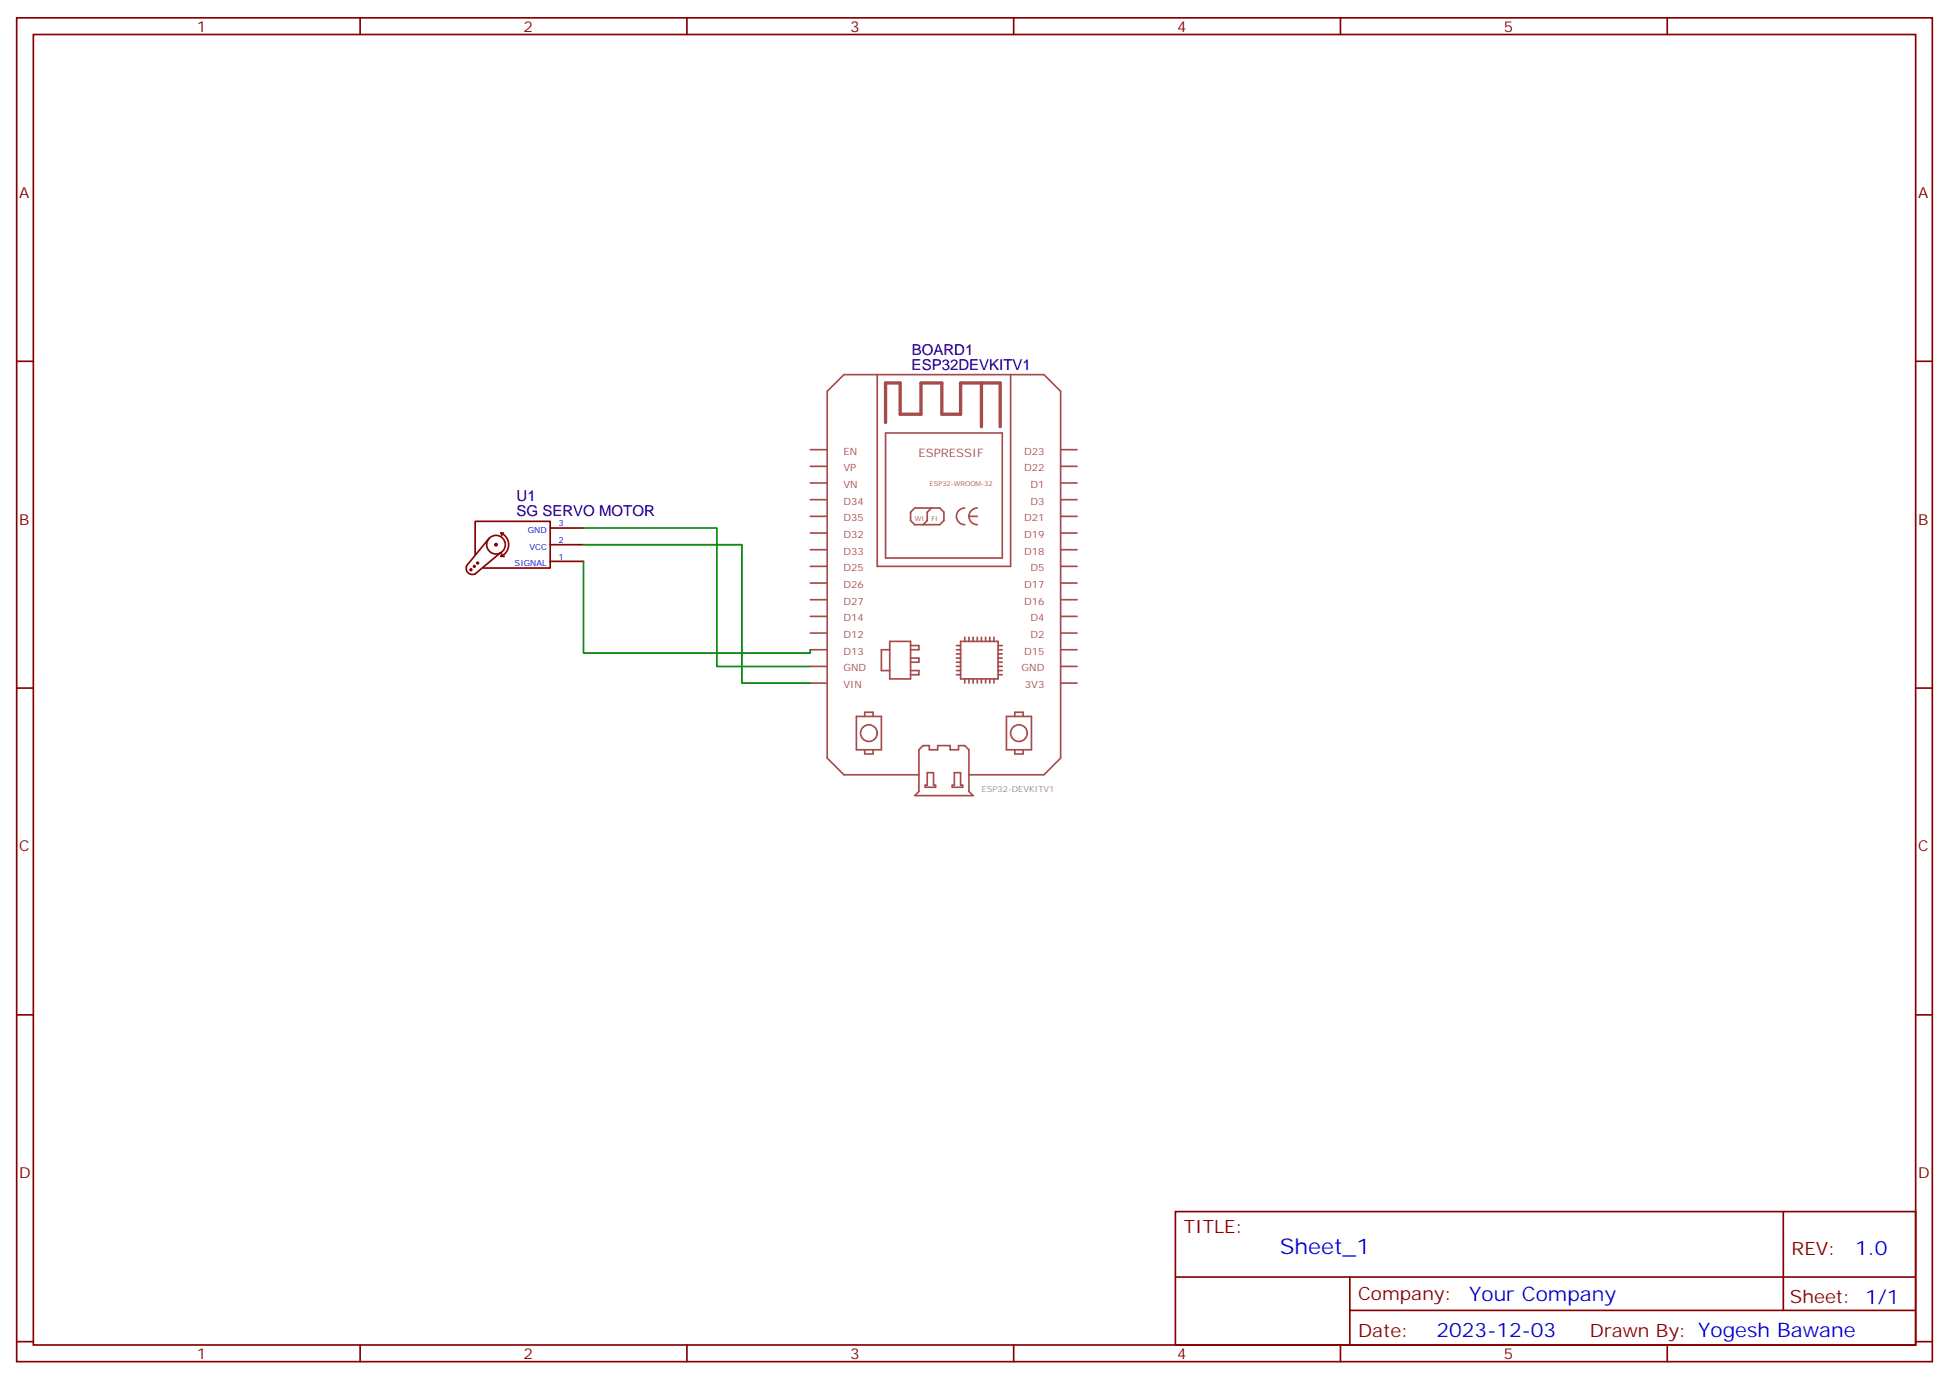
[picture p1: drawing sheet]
<svg xmlns="http://www.w3.org/2000/svg" width="412mm" height="292mm" viewBox="0 0 412 292" stroke-linecap="round" stroke-linejoin="round" font-family="sans-serif">
<g fill="none" stroke="#870000" stroke-width=".35">
<path d="M3.5 3.8h405.4v284.3h-405.4zM7.1 7.3h398.2v277.3h-398.2zM76.2 3.8v3.5M145.3 3.8v3.5M214.5 3.8v3.5M283.6 3.8v3.5M352.8 3.8v3.5M3.5 76.4h3.6M405.3 76.4h3.6M116.4 118.8h7.1M116.4 115.3h7.1M116.4 111.7h7.1"/>
<path d="M3.5 145.6h3.6M405.3 145.6h3.6M3.5 214.7h3.6M405.3 214.7h3.6M248.7 256.4h156.6v28.2h-156.6zM377.3 256.4v20.9M248.7 270.2h156.5M285.6 277.3h119.6M285.6 270.2v14.1M3.5 283.9h3.6M76.2 284.6v3.5M145.3 284.6v3.5"/>
<path d="M214.5 284.6v3.5M283.6 284.6v3.5M352.8 284.6v3.5M405.3 283.9h3.6"/>
</g>
<g fill="none" stroke="#a64a4a" stroke-width=".35">
<path d="M185.6 79.3v40.5h28.2v-40.5M171.4 98.7h3.5M171.4 95.1h3.5M187.4 91.6h24.7v26.5h-24.7zM224.4 98.7h3.5M224.4 95.1h3.5M171.4 119.8h3.5M171.4 116.3h3.5M171.4 112.8h3.5M171.4 109.3h3.5M171.4 105.7h3.5M171.4 102.2h3.5"/>
<path d="M193.6 107.5h5.2l.9 .9v1.7l-.9 .9h-5.2l-.9-.9v-1.7zM197.1 107.5l-.9 .9v1.7l-.9 .9M204.1 107.5a1.76 1.76 0 0 0-1.7 1.8 1.76 1.76 0 0 0 1.7 1.7M205 109.3a1.77 1.77 0 0 0 1.8 1.7M205 109.3h1.8M206.8 107.5a1.76 1.76 0 0 0-1.8 1.8M224.4 119.8h3.5M224.4 116.3h3.5M224.4 112.8h3.5M224.4 109.3h3.5M224.4 105.7h3.5M224.4 102.2h3.5"/>
<path d="M171.4 137.5h3.5M171.4 133.9h3.5M171.4 130.4h3.5M171.4 126.9h3.5M171.4 123.4h3.5M188.3 137.5h-1.8v4.4h1.8M188.3 135.7h4.4v8h-4.4zM192.7 136.6h1.7v.9h-1.7M192.7 139.2h1.7v.9h-1.7M202.4 137.5h.9M202.4 139.2h.9M202.4 136.6h.9"/>
<path d="M202.4 138.4h.9M203.3 135.7h7.9v8h-7.9zM204.1 134.8v.9M205 134.8v.9M205.9 134.8v.9M206.8 134.8v.9M207.7 134.8v.9M208.5 134.8v.9M209.4 134.8v.9M210.3 134.8v.9M211.2 137.5h.9M211.2 139.2h.9"/>
<path d="M211.2 136.6h.9M211.2 138.4h.9M224.4 137.5h3.5M224.4 133.9h3.5M224.4 130.4h3.5M224.4 126.9h3.5M224.4 123.4h3.5M171.4 144.5h3.5M171.4 141h3.5M181.2 151.6h5.3v7h-5.3zM183 151.6v-.9h1.7v.9M183 158.6v.9h1.7v-.9"/>
<path d="M185.6 155.1a1.76 1.76 0 0 0-2.5-1.6 1.76 1.76 0 0 0-.4 3 1.76 1.76 0 0 0 2.9-.9v-.5M192.7 141.9h1.7v.9h-1.7M194.4 158.6l.9-.8h1.3v.8h1.8v-.8h2.7v.8h1.7v-.8h1.3l.9 .8v8.9l.9 .8h-12.3l.8-.8zM202.4 141h.9M202.4 141.9h.9M202.4 142.8h.9M202.4 140.1h.9M204.1 143.7v.8M205 143.7v.8M205.9 143.7v.8M206.8 143.7v.8M207.7 143.7v.8"/>
<path d="M208.5 143.7v.8M209.4 143.7v.8M210.3 143.7v.8M211.2 141h.9M211.2 141.9h.9M211.2 142.8h.9M211.2 140.1h.9M213 151.6h5.2v7h-5.2zM214.7 151.6v-.9h1.8v.9M214.7 158.6v.9h1.8v-.9M217.4 155.1a1.76 1.76 0 0 0-2.5-1.6 1.76 1.76 0 0 0-.4 3 1.76 1.76 0 0 0 2.8-.9l.1-.5M224.4 144.5h3.5"/>
<path d="M224.4 141h3.5M194.4 163.9h-15.8l-3.6-3.5v-77.6l3.6-3.5h42.3l3.5 3.5v77.6l-3.5 3.5h-15.9M196.2 163.5h1.3v2.6h.5v.5h-2.2v-.5h.4zM201.9 163.5h1.4v2.6h.4v.5h-2.2v-.5h.4z"/>
</g>
<path d="M187.4 89.4v-8.4h3.1v6.6h4.4v-6.6h4.4v6.6h4v-6.6h8.3v9.3M207.7 81v9.3" fill="none" stroke="#a64a4a" stroke-width=".71"/>
<path d="M100.2 119.7l.3 .1-.1 .2-.2-.2M100.5 117.4v-7.1h15.9v9.9h-14.1M100.9 119l.3 .1-.1 .2-.2-.2M103 115.1a1.98 1.98 0 0 1 3-1.5 1.98 1.98 0 0 1-.1 3.4 1.98 1.98 0 0 1-2.9-1.7M103.5 113.8l-4.7 5.9a1.31 1.31 0 0 0 .2 1.5 1.31 1.31 0 0 0 1.5 .2l5.3-4.4M104.8 115.1l.2-.1 .2 .3-.2 .2-.3-.2M106 112.8a2.68 2.68 0 0 1 1.6 2.5 2.68 2.68 0 0 1-1.6 2.4M106 117.7h.7M106 112.8l.2 .5M106 112.8h.5M106.2 117.2l-.2 .5M99.5 120.4l.3 .1-.1 .2-.2-.2" fill="none" stroke="#850000" stroke-width=".35"/>
<path d="M123.5 111.7h28.2v29.3h19.7M123.5 115.3h33.5v29.2h14.4M123.5 118.8v19.4h47.9v-.7" fill="none" stroke="#008700" stroke-width=".35"/>
<text font-size="4.6" fill="#00f" x="270.8" y="265.4">Sheet_1</text>
<g font-size="4.2" fill="#00f">
<text x="392.5" y="265.6">1.0</text>
<text x="310.9" y="275.2">Your Company</text>
<text x="304" y="283">2023-12-03</text>
</g>
<g font-size="3.9" fill="#800">
<text x="250.5" y="260.9">TITLE:</text>
<text x="379.1" y="265.6">REV:</text>
<text x="287.4" y="275.1">Company:</text>
<text x="378.7" y="275.8">Sheet: 1/1</text>
<text x="287.4" y="282.8">Date:</text>
<text x="336.4" y="282.9">Drawn By: Yogesh Bawane</text>
</g>
<g font-size="3.2" fill="#800">
<text x="41.6" y="6.8">1</text>
<text x="110.8" y="6.8">2</text>
<text x="179.9" y="6.8">3</text>
<text x="249.1" y="6.8">4</text>
<text x="318.2" y="6.8">5</text>
<text x="4.1" y="41.9">A</text>
<text x="405.9" y="41.9">A</text>
<text x="4.1" y="111">B</text>
<text x="405.9" y="111">B</text>
<text x="4.1" y="180.2">C</text>
<text x="405.9" y="180.2">C</text>
<text x="4.1" y="249.3">D</text>
<text x="405.9" y="249.3">D</text>
<text x="41.6" y="287.6">1</text>
<text x="110.8" y="287.6">2</text>
<text x="179.9" y="287.6">3</text>
<text x="249.1" y="287.6">4</text>
<text x="318.2" y="287.6">5</text>
</g>
<g font-size="3.2" fill="#000080">
<text x="192.9" y="75">BOARD1</text>
<text x="192.9" y="78.2">ESP32DEVKITV1</text>
<text x="109.3" y="106">U1</text>
<text x="109.3" y="109.3">SG SERVO MOTOR</text>
</g>
<text font-size="2.5" fill="#a54b4b" x="194.3" y="96.7">ESPRESSIF</text>
<g font-size="2.1" fill="#a54b4b">
<text x="178.4" y="96.2">EN</text>
<text x="178.4" y="99.7">VP</text>
<text x="216.7" y="99.7">D22</text>
<text x="216.7" y="96.2">D23</text>
<text x="178.4" y="103.2">VN</text>
<text x="178.4" y="106.8">D34</text>
<text x="218" y="106.8">D3</text>
<text x="218" y="103.2">D1</text>
<text x="178.4" y="110.3">D35</text>
<text x="178.4" y="113.8">D32</text>
<text x="216.7" y="113.8">D19</text>
<text x="216.7" y="110.3">D21</text>
<text x="178.4" y="117.4">D33</text>
<text x="216.7" y="117.4">D18</text>
<text x="178.4" y="120.9">D25</text>
<text x="178.4" y="124.4">D26</text>
<text x="216.7" y="124.4">D17</text>
<text x="218" y="120.9">D5</text>
<text x="178.4" y="127.9">D27</text>
<text x="178.4" y="131.5">D14</text>
<text x="216.7" y="127.9">D16</text>
<text x="218" y="131.5">D4</text>
<text x="178.4" y="135">D12</text>
<text x="218" y="135">D2</text>
<text x="178.4" y="138.5">D13</text>
<text x="178.4" y="142">GND</text>
<text x="216.2" y="142">GND</text>
<text x="216.7" y="138.5">D15</text>
<text x="178.4" y="145.6">VIN</text>
<text x="216.9" y="145.6">3V3</text>
</g>
<g font-size="1.8" fill="#00f">
<text x="111.7" y="112.8">GND</text>
<text x="118.2" y="111.4">3</text>
<text x="108.9" y="119.8">SIGNAL</text>
<text x="112" y="116.3">VCC</text>
<text x="118.2" y="118.4">1</text>
<text x="118.2" y="114.9">2</text>
</g>
<text font-size="1.8" fill="#838383" x="207.7" y="167.5">ESP32-DEVKITV1</text>
<g font-size="1.4" fill="#a54b4b">
<text x="196.7" y="102.7">ESP32-WROOM-32</text>
<text x="193.6" y="110.1">WI</text>
<text x="197.1" y="110.1">FI</text>
</g>
</svg>
